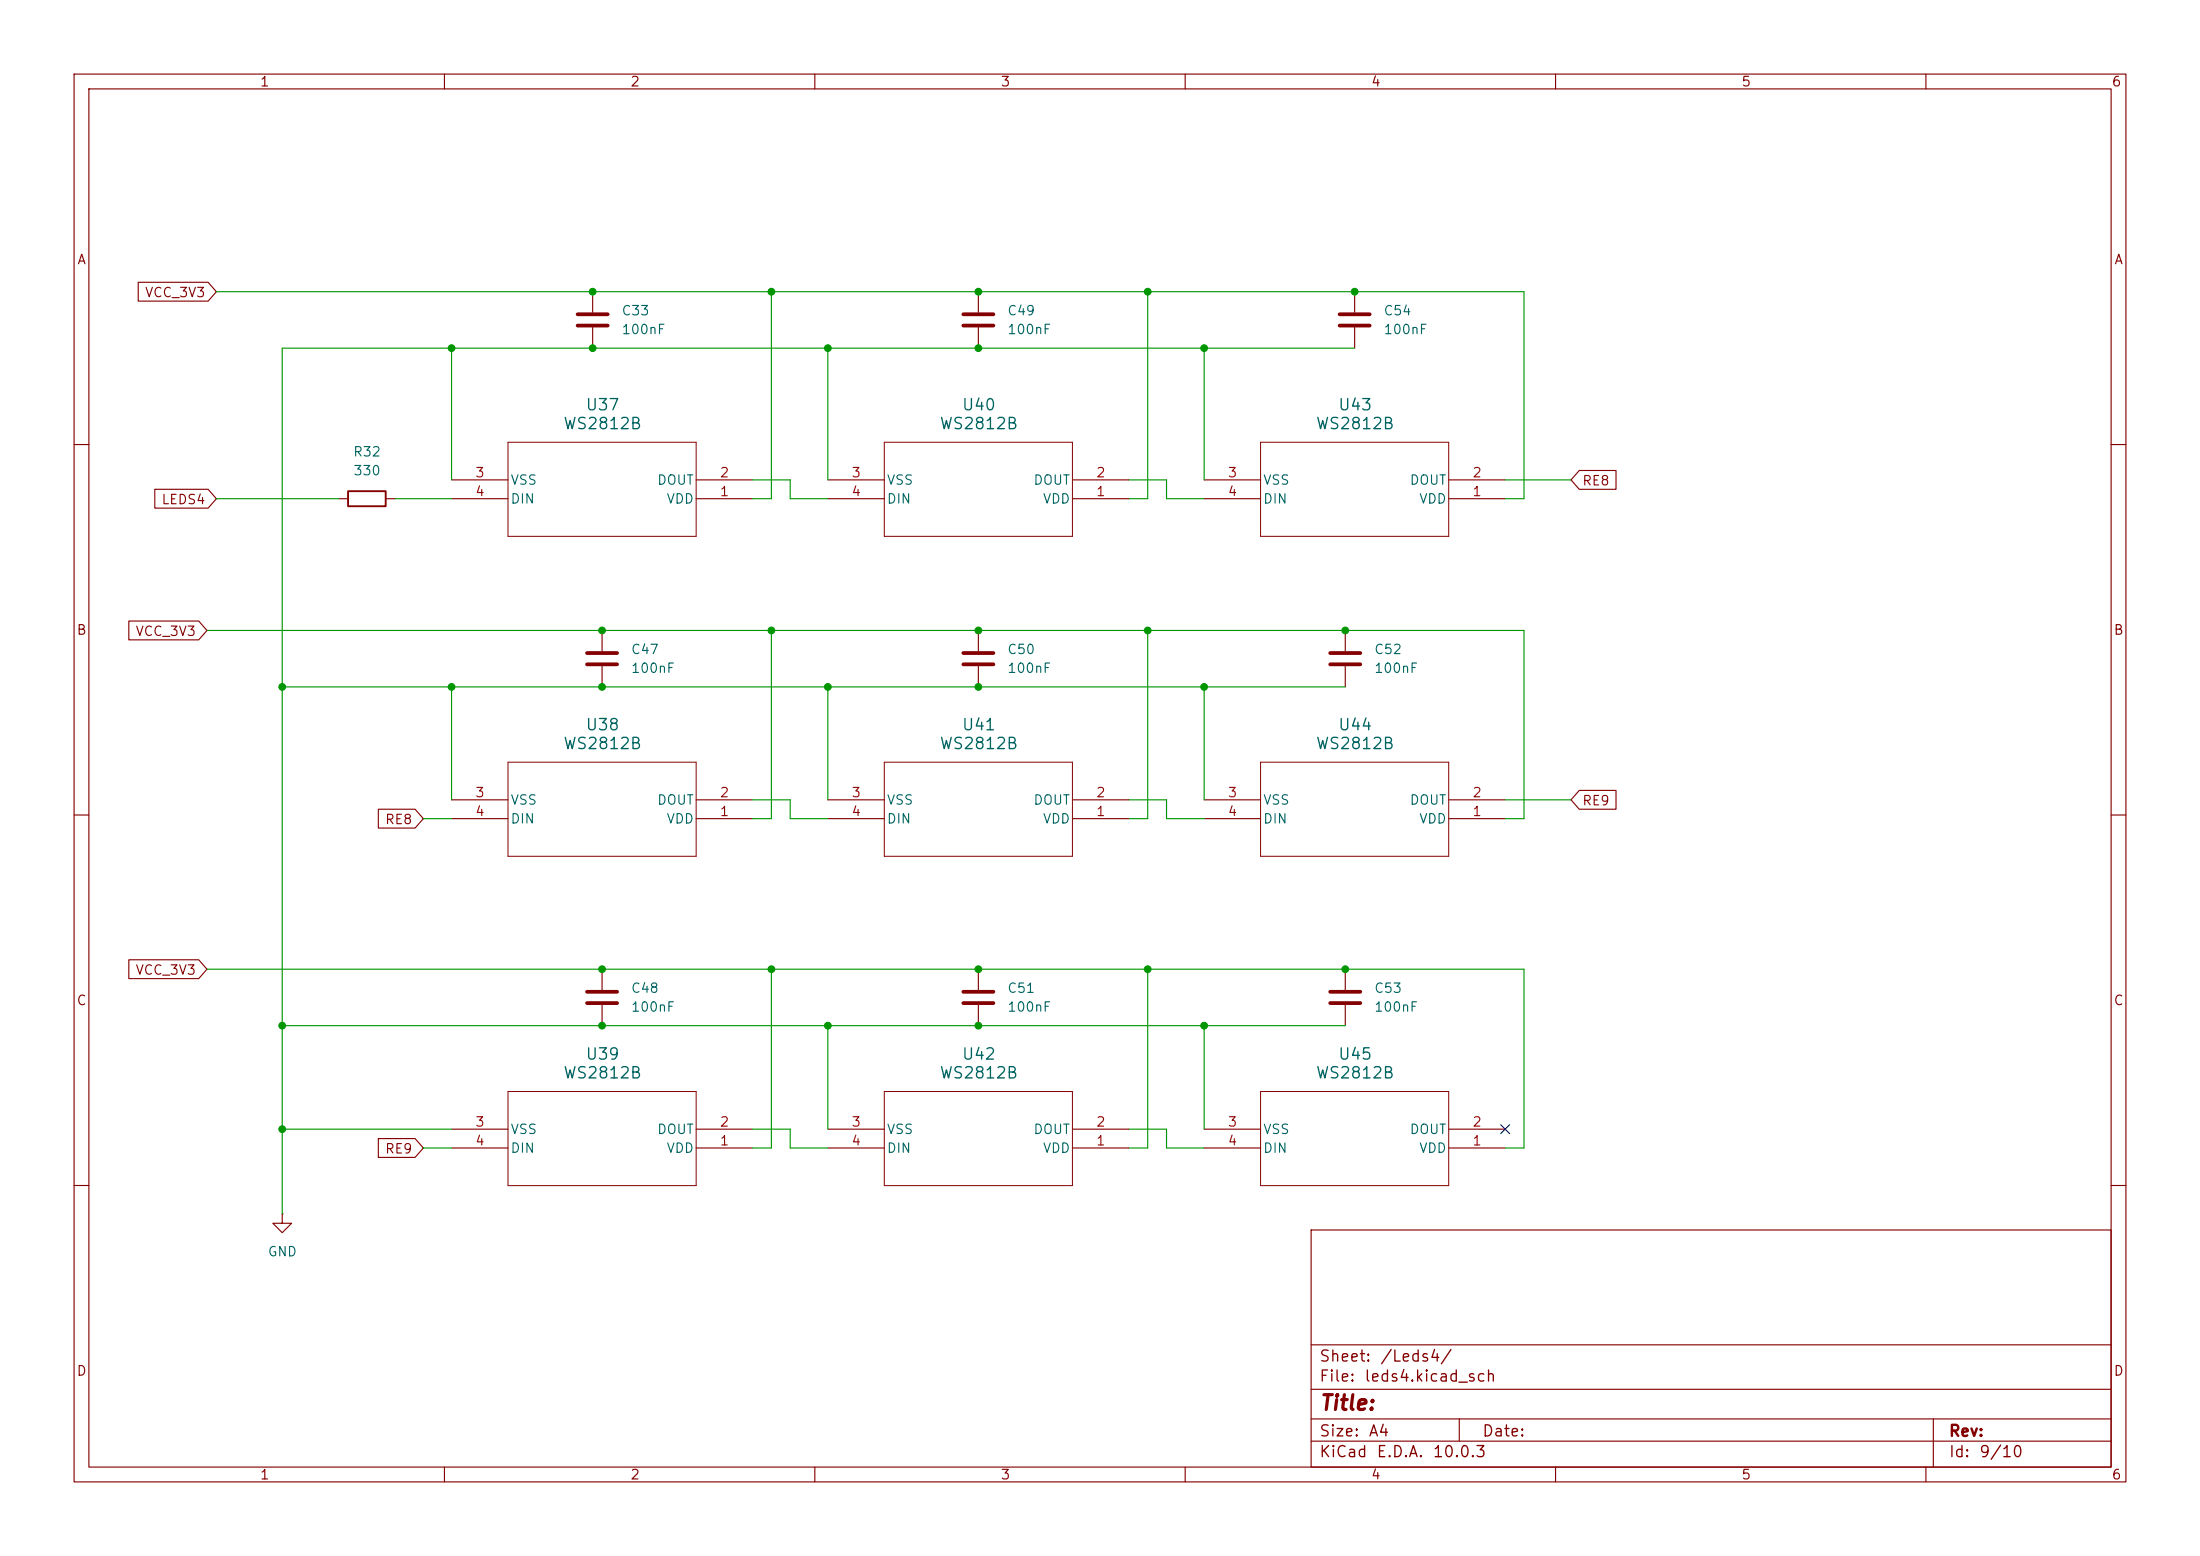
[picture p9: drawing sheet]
(kicad_sch
 (version 20260306)
 (generator "eeschema")
 (generator_version "10.0")
 (paper "A4")
 (lib_symbols
  (symbol "Device:C"
   (pin_numbers (hide yes))
   (pin_names
    (offset 0.254)) (exclude_from_sim no) (in_bom yes) (on_board yes)
   (in_pos_files yes)
   (duplicate_pin_numbers_are_jumpers no)
   (property "Reference" "C" (at 0.635 2.54 0) (show_name no) (do_not_autoplace no) (effects (font (size 1.27 1.27)) (justify left)))
   (property "Value" "C" (at 0.635 -2.54 0) (show_name no) (do_not_autoplace no) (effects (font (size 1.27 1.27)) (justify left)))
   (property "Footprint" "" (at 0.9652 -3.81 0) (show_name no) (do_not_autoplace no) (hide yes) (effects (font (size 1.27 1.27))))
   (property "Datasheet" "" (at 0 0 0) (show_name no) (do_not_autoplace no) (hide yes) (effects (font (size 1.27 1.27))))
   (property "Description" "Unpolarized capacitor" (at 0 0 0) (show_name no) (do_not_autoplace no) (hide yes) (effects (font (size 1.27 1.27))))
   (symbol "C_0_1"
    (polyline (pts (xy -2.032 0.762) (xy 2.032 0.762)) (stroke (width 0.508) (type default)) (fill (type none)))
    (polyline (pts (xy -2.032 -0.762) (xy 2.032 -0.762)) (stroke (width 0.508) (type default)) (fill (type none))))
   (symbol "C_1_1"
    (pin passive line (at 0 3.81 270) (length 2.794) (name "" (effects (font (size 1.27 1.27)))) (number "1" (effects (font (size 1.27 1.27)))))
    (pin passive line (at 0 -3.81 90) (length 2.794) (name "" (effects (font (size 1.27 1.27)))) (number "2" (effects (font (size 1.27 1.27))))))
   (embedded_fonts no))
  (symbol "Device:R"
   (pin_numbers (hide yes))
   (pin_names
    (offset 0)) (exclude_from_sim no) (in_bom yes) (on_board yes)
   (in_pos_files yes)
   (duplicate_pin_numbers_are_jumpers no)
   (property "Reference" "R" (at 2.032 0 90) (show_name no) (do_not_autoplace no) (effects (font (size 1.27 1.27))))
   (property "Value" "R" (at 0 0 90) (show_name no) (do_not_autoplace no) (effects (font (size 1.27 1.27))))
   (property "Footprint" "" (at -1.778 0 90) (show_name no) (do_not_autoplace no) (hide yes) (effects (font (size 1.27 1.27))))
   (property "Datasheet" "" (at 0 0 0) (show_name no) (do_not_autoplace no) (hide yes) (effects (font (size 1.27 1.27))))
   (property "Description" "Resistor" (at 0 0 0) (show_name no) (do_not_autoplace no) (hide yes) (effects (font (size 1.27 1.27))))
   (symbol "R_0_1"
    (rectangle (start -1.016 -2.54) (end 1.016 2.54) (stroke (width 0.254) (type default)) (fill (type none))))
   (symbol "R_1_1"
    (pin passive line (at 0 3.81 270) (length 1.27) (name "" (effects (font (size 1.27 1.27)))) (number "1" (effects (font (size 1.27 1.27)))))
    (pin passive line (at 0 -3.81 90) (length 1.27) (name "" (effects (font (size 1.27 1.27)))) (number "2" (effects (font (size 1.27 1.27))))))
   (embedded_fonts no))
  (symbol "WS2812_4Pin:WS2812B"
   (pin_names
    (offset 0.254)) (exclude_from_sim no) (in_bom yes) (on_board yes)
   (in_pos_files yes)
   (duplicate_pin_numbers_are_jumpers no)
   (property "Reference" "U" (at 20.32 10.16 0) (show_name no) (do_not_autoplace no) (effects (font (size 1.524 1.524))))
   (property "Value" "WS2812B" (at 20.32 7.62 0) (show_name no) (do_not_autoplace no) (effects (font (size 1.524 1.524))))
   (property "Footprint" "WS2812B_WDS" (at 0 0 0) (show_name no) (do_not_autoplace no) (hide yes) (effects (font (size 1.27 1.27)
    (italic yes))))
   (property "Datasheet" "WS2812B" (at 0 0 0) (show_name no) (do_not_autoplace no) (hide yes) (effects (font (size 1.27 1.27)
    (italic yes))))
   (property "Description" "" (at 0 0 0) (show_name no) (do_not_autoplace no) (hide yes) (effects (font (size 1.27 1.27))))
   (property "ki_locked" "" (at 0 0 0) (show_name no) (do_not_autoplace no) (effects (font (size 1.27 1.27))))
   (symbol "WS2812B_0_1"
    (polyline (pts (xy 7.62 5.08) (xy 7.62 -7.62)) (stroke (width 0.127) (type default)) (fill (type none)))
    (polyline (pts (xy 7.62 -7.62) (xy 33.02 -7.62)) (stroke (width 0.127) (type default)) (fill (type none)))
    (polyline (pts (xy 33.02 5.08) (xy 7.62 5.08)) (stroke (width 0.127) (type default)) (fill (type none)))
    (polyline (pts (xy 33.02 -7.62) (xy 33.02 5.08)) (stroke (width 0.127) (type default)) (fill (type none)))
    (pin power_in line (at 0 0 0) (length 7.62) (name "VDD" (effects (font (size 1.27 1.27)))) (number "1" (effects (font (size 1.27 1.27)))))
    (pin output line (at 0 -2.54 0) (length 7.62) (name "DOUT" (effects (font (size 1.27 1.27)))) (number "2" (effects (font (size 1.27 1.27)))))
    (pin power_out line (at 40.64 -2.54 180) (length 7.62) (name "VSS" (effects (font (size 1.27 1.27)))) (number "3" (effects (font (size 1.27 1.27)))))
    (pin input line (at 40.64 0 180) (length 7.62) (name "DIN" (effects (font (size 1.27 1.27)))) (number "4" (effects (font (size 1.27 1.27))))))
   (embedded_fonts no))
  (symbol "power:GND"
   (power global)
   (pin_numbers (hide yes))
   (pin_names
    (offset 0) (hide yes)) (exclude_from_sim no) (in_bom yes) (on_board yes)
   (in_pos_files yes)
   (duplicate_pin_numbers_are_jumpers no)
   (property "Reference" "#PWR" (at 0 -6.35 0) (show_name no) (do_not_autoplace no) (hide yes) (effects (font (size 1.27 1.27))))
   (property "Value" "GND" (at 0 -3.81 0) (show_name no) (do_not_autoplace no) (effects (font (size 1.27 1.27))))
   (property "Footprint" "" (at 0 0 0) (show_name no) (do_not_autoplace no) (hide yes) (effects (font (size 1.27 1.27))))
   (property "Datasheet" "" (at 0 0 0) (show_name no) (do_not_autoplace no) (hide yes) (effects (font (size 1.27 1.27))))
   (property "Description" "Power symbol creates a global label with name \"GND\" , ground" (at 0 0 0) (show_name no) (do_not_autoplace no) (hide yes) (effects (font (size 1.27 1.27))))
   (symbol "GND_0_1"
    (polyline (pts (xy 0 0) (xy 0 -1.27) (xy 1.27 -1.27) (xy 0 -2.54) (xy -1.27 -1.27) (xy 0 -1.27)) (stroke (width 0) (type default)) (fill (type none))))
   (symbol "GND_1_1"
    (pin power_in line (at 0 0 270) (length 0) (name "" (effects (font (size 1.27 1.27)))) (number "1" (effects (font (size 1.27 1.27))))))
   (embedded_fonts no)))
 (junction
  (at 132.08 46.99)
  (diameter 0)
  (color 0 0 0 0))
 (junction
  (at 162.56 92.71)
  (diameter 0)
  (color 0 0 0 0))
 (junction
  (at 60.96 46.99)
  (diameter 0)
  (color 0 0 0 0))
 (junction
  (at 132.08 85.09)
  (diameter 0)
  (color 0 0 0 0))
 (junction
  (at 132.08 130.81)
  (diameter 0)
  (color 0 0 0 0))
 (junction
  (at 60.96 92.71)
  (diameter 0)
  (color 0 0 0 0))
 (junction
  (at 81.28 92.71)
  (diameter 0)
  (color 0 0 0 0))
 (junction
  (at 38.1 152.4)
  (diameter 0)
  (color 0 0 0 0))
 (junction
  (at 111.76 46.99)
  (diameter 0)
  (color 0 0 0 0))
 (junction
  (at 181.61 130.81)
  (diameter 0)
  (color 0 0 0 0))
 (junction
  (at 162.56 46.99)
  (diameter 0)
  (color 0 0 0 0))
 (junction
  (at 38.1 92.71)
  (diameter 0)
  (color 0 0 0 0))
 (junction
  (at 81.28 130.81)
  (diameter 0)
  (color 0 0 0 0))
 (junction
  (at 38.1 138.43)
  (diameter 0)
  (color 0 0 0 0))
 (junction
  (at 111.76 138.43)
  (diameter 0)
  (color 0 0 0 0))
 (junction
  (at 132.08 39.37)
  (diameter 0)
  (color 0 0 0 0))
 (junction
  (at 111.76 92.71)
  (diameter 0)
  (color 0 0 0 0))
 (junction
  (at 132.08 92.71)
  (diameter 0)
  (color 0 0 0 0))
 (junction
  (at 104.14 85.09)
  (diameter 0)
  (color 0 0 0 0))
 (junction
  (at 181.61 85.09)
  (diameter 0)
  (color 0 0 0 0))
 (junction
  (at 81.28 138.43)
  (diameter 0)
  (color 0 0 0 0))
 (junction
  (at 104.14 130.81)
  (diameter 0)
  (color 0 0 0 0))
 (junction
  (at 104.14 39.37)
  (diameter 0)
  (color 0 0 0 0))
 (junction
  (at 154.94 85.09)
  (diameter 0)
  (color 0 0 0 0))
 (junction
  (at 154.94 130.81)
  (diameter 0)
  (color 0 0 0 0))
 (junction
  (at 162.56 138.43)
  (diameter 0)
  (color 0 0 0 0))
 (junction
  (at 132.08 138.43)
  (diameter 0)
  (color 0 0 0 0))
 (junction
  (at 80.01 46.99)
  (diameter 0)
  (color 0 0 0 0))
 (junction
  (at 154.94 39.37)
  (diameter 0)
  (color 0 0 0 0))
 (junction
  (at 80.01 39.37)
  (diameter 0)
  (color 0 0 0 0))
 (junction
  (at 81.28 85.09)
  (diameter 0)
  (color 0 0 0 0))
 (junction
  (at 182.88 39.37)
  (diameter 0)
  (color 0 0 0 0))
 (no_connect
  (at 203.2 152.4))
 (wire
  (pts (xy 157.48 67.31) (xy 162.56 67.31))
  (stroke (width 0) (type default)))
 (wire
  (pts (xy 157.48 154.94) (xy 162.56 154.94))
  (stroke (width 0) (type default)))
 (wire
  (pts (xy 38.1 92.71) (xy 38.1 138.43))
  (stroke (width 0) (type default)))
 (wire
  (pts (xy 162.56 138.43) (xy 181.61 138.43))
  (stroke (width 0) (type default)))
 (wire
  (pts (xy 106.68 152.4) (xy 106.68 154.94))
  (stroke (width 0) (type default)))
 (wire
  (pts (xy 38.1 163.83) (xy 38.1 152.4))
  (stroke (width 0) (type default)))
 (wire
  (pts (xy 154.94 39.37) (xy 154.94 67.31))
  (stroke (width 0) (type default)))
 (wire
  (pts (xy 80.01 39.37) (xy 104.14 39.37))
  (stroke (width 0) (type default)))
 (wire
  (pts (xy 152.4 67.31) (xy 154.94 67.31))
  (stroke (width 0) (type default)))
 (wire
  (pts (xy 38.1 46.99) (xy 60.96 46.99))
  (stroke (width 0) (type default)))
 (wire
  (pts (xy 205.74 130.81) (xy 181.61 130.81))
  (stroke (width 0) (type default)))
 (wire
  (pts (xy 81.28 85.09) (xy 104.14 85.09))
  (stroke (width 0) (type default)))
 (wire
  (pts (xy 111.76 92.71) (xy 132.08 92.71))
  (stroke (width 0) (type default)))
 (wire
  (pts (xy 104.14 67.31) (xy 101.6 67.31))
  (stroke (width 0) (type default)))
 (wire
  (pts (xy 132.08 138.43) (xy 162.56 138.43))
  (stroke (width 0) (type default)))
 (wire
  (pts (xy 157.48 110.49) (xy 162.56 110.49))
  (stroke (width 0) (type default)))
 (wire
  (pts (xy 132.08 92.71) (xy 162.56 92.71))
  (stroke (width 0) (type default)))
 (wire
  (pts (xy 106.68 67.31) (xy 111.76 67.31))
  (stroke (width 0) (type default)))
 (wire
  (pts (xy 205.74 110.49) (xy 205.74 85.09))
  (stroke (width 0) (type default)))
 (wire
  (pts (xy 154.94 85.09) (xy 154.94 110.49))
  (stroke (width 0) (type default)))
 (wire
  (pts (xy 104.14 154.94) (xy 104.14 130.81))
  (stroke (width 0) (type default)))
 (wire
  (pts (xy 152.4 107.95) (xy 157.48 107.95))
  (stroke (width 0) (type default)))
 (wire
  (pts (xy 205.74 85.09) (xy 181.61 85.09))
  (stroke (width 0) (type default)))
 (wire
  (pts (xy 132.08 85.09) (xy 154.94 85.09))
  (stroke (width 0) (type default)))
 (wire
  (pts (xy 152.4 152.4) (xy 157.48 152.4))
  (stroke (width 0) (type default)))
 (wire
  (pts (xy 152.4 64.77) (xy 157.48 64.77))
  (stroke (width 0) (type default)))
 (wire
  (pts (xy 104.14 85.09) (xy 132.08 85.09))
  (stroke (width 0) (type default)))
 (wire
  (pts (xy 38.1 138.43) (xy 81.28 138.43))
  (stroke (width 0) (type default)))
 (wire
  (pts (xy 154.94 154.94) (xy 154.94 130.81))
  (stroke (width 0) (type default)))
 (wire
  (pts (xy 38.1 152.4) (xy 60.96 152.4))
  (stroke (width 0) (type default)))
 (wire
  (pts (xy 81.28 130.81) (xy 104.14 130.81))
  (stroke (width 0) (type default)))
 (wire
  (pts (xy 81.28 92.71) (xy 111.76 92.71))
  (stroke (width 0) (type default)))
 (wire
  (pts (xy 27.94 130.81) (xy 81.28 130.81))
  (stroke (width 0) (type default)))
 (wire
  (pts (xy 104.14 110.49) (xy 101.6 110.49))
  (stroke (width 0) (type default)))
 (wire
  (pts (xy 111.76 46.99) (xy 132.08 46.99))
  (stroke (width 0) (type default)))
 (wire
  (pts (xy 106.68 107.95) (xy 106.68 110.49))
  (stroke (width 0) (type default)))
 (wire
  (pts (xy 101.6 64.77) (xy 106.68 64.77))
  (stroke (width 0) (type default)))
 (wire
  (pts (xy 162.56 92.71) (xy 162.56 107.95))
  (stroke (width 0) (type default)))
 (wire
  (pts (xy 203.2 110.49) (xy 205.74 110.49))
  (stroke (width 0) (type default)))
 (wire
  (pts (xy 205.74 39.37) (xy 205.74 67.31))
  (stroke (width 0) (type default)))
 (wire
  (pts (xy 132.08 130.81) (xy 154.94 130.81))
  (stroke (width 0) (type default)))
 (wire
  (pts (xy 157.48 107.95) (xy 157.48 110.49))
  (stroke (width 0) (type default)))
 (wire
  (pts (xy 154.94 39.37) (xy 182.88 39.37))
  (stroke (width 0) (type default)))
 (wire
  (pts (xy 162.56 46.99) (xy 182.88 46.99))
  (stroke (width 0) (type default)))
 (wire
  (pts (xy 38.1 152.4) (xy 38.1 138.43))
  (stroke (width 0) (type default)))
 (wire
  (pts (xy 38.1 92.71) (xy 60.96 92.71))
  (stroke (width 0) (type default)))
 (wire
  (pts (xy 106.68 110.49) (xy 111.76 110.49))
  (stroke (width 0) (type default)))
 (wire
  (pts (xy 104.14 85.09) (xy 104.14 110.49))
  (stroke (width 0) (type default)))
 (wire
  (pts (xy 132.08 39.37) (xy 154.94 39.37))
  (stroke (width 0) (type default)))
 (wire
  (pts (xy 111.76 46.99) (xy 111.76 64.77))
  (stroke (width 0) (type default)))
 (wire
  (pts (xy 203.2 154.94) (xy 205.74 154.94))
  (stroke (width 0) (type default)))
 (wire
  (pts (xy 111.76 138.43) (xy 111.76 152.4))
  (stroke (width 0) (type default)))
 (wire
  (pts (xy 29.21 39.37) (xy 80.01 39.37))
  (stroke (width 0) (type default)))
 (wire
  (pts (xy 132.08 46.99) (xy 162.56 46.99))
  (stroke (width 0) (type default)))
 (wire
  (pts (xy 60.96 92.71) (xy 81.28 92.71))
  (stroke (width 0) (type default)))
 (wire
  (pts (xy 104.14 130.81) (xy 132.08 130.81))
  (stroke (width 0) (type default)))
 (wire
  (pts (xy 81.28 138.43) (xy 111.76 138.43))
  (stroke (width 0) (type default)))
 (wire
  (pts (xy 101.6 107.95) (xy 106.68 107.95))
  (stroke (width 0) (type default)))
 (wire
  (pts (xy 60.96 46.99) (xy 80.01 46.99))
  (stroke (width 0) (type default)))
 (wire
  (pts (xy 162.56 92.71) (xy 181.61 92.71))
  (stroke (width 0) (type default)))
 (wire
  (pts (xy 38.1 92.71) (xy 38.1 46.99))
  (stroke (width 0) (type default)))
 (wire
  (pts (xy 80.01 46.99) (xy 111.76 46.99))
  (stroke (width 0) (type default)))
 (wire
  (pts (xy 111.76 138.43) (xy 132.08 138.43))
  (stroke (width 0) (type default)))
 (wire
  (pts (xy 154.94 130.81) (xy 181.61 130.81))
  (stroke (width 0) (type default)))
 (wire
  (pts (xy 157.48 64.77) (xy 157.48 67.31))
  (stroke (width 0) (type default)))
 (wire
  (pts (xy 101.6 154.94) (xy 104.14 154.94))
  (stroke (width 0) (type default)))
 (wire
  (pts (xy 203.2 107.95) (xy 212.09 107.95))
  (stroke (width 0) (type default)))
 (wire
  (pts (xy 104.14 39.37) (xy 104.14 67.31))
  (stroke (width 0) (type default)))
 (wire
  (pts (xy 60.96 46.99) (xy 60.96 64.77))
  (stroke (width 0) (type default)))
 (wire
  (pts (xy 29.21 67.31) (xy 45.72 67.31))
  (stroke (width 0) (type default)))
 (wire
  (pts (xy 182.88 39.37) (xy 205.74 39.37))
  (stroke (width 0) (type default)))
 (wire
  (pts (xy 203.2 64.77) (xy 212.09 64.77))
  (stroke (width 0) (type default)))
 (wire
  (pts (xy 203.2 67.31) (xy 205.74 67.31))
  (stroke (width 0) (type default)))
 (wire
  (pts (xy 57.15 110.49) (xy 60.96 110.49))
  (stroke (width 0) (type default)))
 (wire
  (pts (xy 106.68 154.94) (xy 111.76 154.94))
  (stroke (width 0) (type default)))
 (wire
  (pts (xy 53.34 67.31) (xy 60.96 67.31))
  (stroke (width 0) (type default)))
 (wire
  (pts (xy 57.15 154.94) (xy 60.96 154.94))
  (stroke (width 0) (type default)))
 (wire
  (pts (xy 111.76 92.71) (xy 111.76 107.95))
  (stroke (width 0) (type default)))
 (wire
  (pts (xy 60.96 92.71) (xy 60.96 107.95))
  (stroke (width 0) (type default)))
 (wire
  (pts (xy 162.56 46.99) (xy 162.56 64.77))
  (stroke (width 0) (type default)))
 (wire
  (pts (xy 154.94 85.09) (xy 181.61 85.09))
  (stroke (width 0) (type default)))
 (wire
  (pts (xy 154.94 110.49) (xy 152.4 110.49))
  (stroke (width 0) (type default)))
 (wire
  (pts (xy 205.74 130.81) (xy 205.74 154.94))
  (stroke (width 0) (type default)))
 (wire
  (pts (xy 104.14 39.37) (xy 132.08 39.37))
  (stroke (width 0) (type default)))
 (wire
  (pts (xy 27.94 85.09) (xy 81.28 85.09))
  (stroke (width 0) (type default)))
 (wire
  (pts (xy 106.68 64.77) (xy 106.68 67.31))
  (stroke (width 0) (type default)))
 (wire
  (pts (xy 101.6 152.4) (xy 106.68 152.4))
  (stroke (width 0) (type default)))
 (wire
  (pts (xy 157.48 152.4) (xy 157.48 154.94))
  (stroke (width 0) (type default)))
 (wire
  (pts (xy 162.56 138.43) (xy 162.56 152.4))
  (stroke (width 0) (type default)))
 (wire
  (pts (xy 154.94 154.94) (xy 152.4 154.94))
  (stroke (width 0) (type default)))
 (global_label "RE9"
  (shape input)
  (at 212.09 107.95 0)
  (fields_autoplaced yes)
  (effects (font (size 1.27 1.27)) (justify left))
  (property "Intersheetrefs" "${INTERSHEET_REFS}" (at 218.7037 107.95 0) (hide yes) (show_name no) (do_not_autoplace no) (effects (font (size 1.27 1.27)) (justify left))))
 (global_label "VCC_3V3"
  (shape input)
  (at 27.94 130.81 180)
  (fields_autoplaced yes)
  (effects (font (size 1.27 1.27)) (justify right))
  (property "Intersheetrefs" "${INTERSHEET_REFS}" (at 16.851 130.81 0) (hide yes) (show_name no) (do_not_autoplace no) (effects (font (size 1.27 1.27)) (justify right))))
 (global_label "VCC_3V3"
  (shape input)
  (at 29.21 39.37 180)
  (fields_autoplaced yes)
  (effects (font (size 1.27 1.27)) (justify right))
  (property "Intersheetrefs" "${INTERSHEET_REFS}" (at 18.121 39.37 0) (hide yes) (show_name no) (do_not_autoplace no) (effects (font (size 1.27 1.27)) (justify right))))
 (global_label "RE8"
  (shape input)
  (at 57.15 110.49 180)
  (fields_autoplaced yes)
  (effects (font (size 1.27 1.27)) (justify right))
  (property "Intersheetrefs" "${INTERSHEET_REFS}" (at 50.5363 110.49 0) (hide yes) (show_name no) (do_not_autoplace no) (effects (font (size 1.27 1.27)) (justify right))))
 (global_label "VCC_3V3"
  (shape input)
  (at 27.94 85.09 180)
  (fields_autoplaced yes)
  (effects (font (size 1.27 1.27)) (justify right))
  (property "Intersheetrefs" "${INTERSHEET_REFS}" (at 16.851 85.09 0) (hide yes) (show_name no) (do_not_autoplace no) (effects (font (size 1.27 1.27)) (justify right))))
 (global_label "RE9"
  (shape input)
  (at 57.15 154.94 180)
  (fields_autoplaced yes)
  (effects (font (size 1.27 1.27)) (justify right))
  (property "Intersheetrefs" "${INTERSHEET_REFS}" (at 50.5363 154.94 0) (hide yes) (show_name no) (do_not_autoplace no) (effects (font (size 1.27 1.27)) (justify right))))
 (global_label "RE8"
  (shape input)
  (at 212.09 64.77 0)
  (fields_autoplaced yes)
  (effects (font (size 1.27 1.27)) (justify left))
  (property "Intersheetrefs" "${INTERSHEET_REFS}" (at 218.7037 64.77 0) (hide yes) (show_name no) (do_not_autoplace no) (effects (font (size 1.27 1.27)) (justify left))))
 (global_label "LEDS4"
  (shape input)
  (at 29.21 67.31 180)
  (fields_autoplaced yes)
  (effects (font (size 1.27 1.27)) (justify right))
  (property "Intersheetrefs" "${INTERSHEET_REFS}" (at 20.3587 67.31 0) (hide yes) (show_name no) (do_not_autoplace no) (effects (font (size 1.27 1.27)) (justify right))))
 (symbol
  (lib_id "Device:C")
  (at 80.01 43.18 0)
  (unit 1)
  (body_style 1)
  (exclude_from_sim no)
  (in_bom yes)
  (on_board yes)
  (in_pos_files yes)
  (dnp no)
  (fields_autoplaced yes)
  (property "Reference" "C33" (at 83.82 41.9099 0) (show_name no) (do_not_autoplace no) (effects (font (size 1.27 1.27)) (justify left)))
  (property "Value" "100nF" (at 83.82 44.4499 0) (show_name no) (do_not_autoplace no) (effects (font (size 1.27 1.27)) (justify left)))
  (property "Footprint" "Capacitor_SMD:C_0603_1608Metric" (at 80.9752 46.99 0) (hide yes) (show_name no) (do_not_autoplace no) (effects (font (size 1.27 1.27))))
  (property "Datasheet" "" (at 80.01 43.18 0) (hide yes) (show_name no) (do_not_autoplace no) (effects (font (size 1.27 1.27))))
  (property "Description" "Unpolarized capacitor" (at 80.01 43.18 0) (hide yes) (show_name no) (do_not_autoplace no) (effects (font (size 1.27 1.27))))
  (pin "2")
  (pin "1"))
 (symbol
  (lib_id "WS2812_4Pin:WS2812B")
  (at 203.2 110.49 180)
  (unit 1)
  (body_style 1)
  (exclude_from_sim no)
  (in_bom yes)
  (on_board yes)
  (in_pos_files yes)
  (dnp no)
  (fields_autoplaced yes)
  (property "Reference" "U44" (at 182.88 97.79 0) (show_name no) (do_not_autoplace no) (effects (font (size 1.524 1.524))))
  (property "Value" "WS2812B" (at 182.88 100.33 0) (show_name no) (do_not_autoplace no) (effects (font (size 1.524 1.524))))
  (property "Footprint" "LED_SMD:WS2812B_WDS" (at 203.2 110.49 0) (hide yes) (show_name no) (do_not_autoplace no) (effects (font (size 1.27 1.27)
    (italic yes))))
  (property "Datasheet" "WS2812B" (at 203.2 110.49 0) (hide yes) (show_name no) (do_not_autoplace no) (effects (font (size 1.27 1.27)
    (italic yes))))
  (property "Description" "" (at 203.2 110.49 0) (hide yes) (show_name no) (do_not_autoplace no) (effects (font (size 1.27 1.27))))
  (pin "4")
  (pin "1")
  (pin "2")
  (pin "3"))
 (symbol
  (lib_id "WS2812_4Pin:WS2812B")
  (at 152.4 154.94 180)
  (unit 1)
  (body_style 1)
  (exclude_from_sim no)
  (in_bom yes)
  (on_board yes)
  (in_pos_files yes)
  (dnp no)
  (fields_autoplaced yes)
  (property "Reference" "U42" (at 132.08 142.24 0) (show_name no) (do_not_autoplace no) (effects (font (size 1.524 1.524))))
  (property "Value" "WS2812B" (at 132.08 144.78 0) (show_name no) (do_not_autoplace no) (effects (font (size 1.524 1.524))))
  (property "Footprint" "LED_SMD:WS2812B_WDS" (at 152.4 154.94 0) (hide yes) (show_name no) (do_not_autoplace no) (effects (font (size 1.27 1.27)
    (italic yes))))
  (property "Datasheet" "WS2812B" (at 152.4 154.94 0) (hide yes) (show_name no) (do_not_autoplace no) (effects (font (size 1.27 1.27)
    (italic yes))))
  (property "Description" "" (at 152.4 154.94 0) (hide yes) (show_name no) (do_not_autoplace no) (effects (font (size 1.27 1.27))))
  (pin "4")
  (pin "1")
  (pin "2")
  (pin "3"))
 (symbol
  (lib_id "WS2812_4Pin:WS2812B")
  (at 152.4 110.49 180)
  (unit 1)
  (body_style 1)
  (exclude_from_sim no)
  (in_bom yes)
  (on_board yes)
  (in_pos_files yes)
  (dnp no)
  (fields_autoplaced yes)
  (property "Reference" "U41" (at 132.08 97.79 0) (show_name no) (do_not_autoplace no) (effects (font (size 1.524 1.524))))
  (property "Value" "WS2812B" (at 132.08 100.33 0) (show_name no) (do_not_autoplace no) (effects (font (size 1.524 1.524))))
  (property "Footprint" "LED_SMD:WS2812B_WDS" (at 152.4 110.49 0) (hide yes) (show_name no) (do_not_autoplace no) (effects (font (size 1.27 1.27)
    (italic yes))))
  (property "Datasheet" "WS2812B" (at 152.4 110.49 0) (hide yes) (show_name no) (do_not_autoplace no) (effects (font (size 1.27 1.27)
    (italic yes))))
  (property "Description" "" (at 152.4 110.49 0) (hide yes) (show_name no) (do_not_autoplace no) (effects (font (size 1.27 1.27))))
  (pin "4")
  (pin "1")
  (pin "2")
  (pin "3"))
 (symbol
  (lib_id "Device:C")
  (at 132.08 43.18 0)
  (unit 1)
  (body_style 1)
  (exclude_from_sim no)
  (in_bom yes)
  (on_board yes)
  (in_pos_files yes)
  (dnp no)
  (fields_autoplaced yes)
  (property "Reference" "C49" (at 135.89 41.9099 0) (show_name no) (do_not_autoplace no) (effects (font (size 1.27 1.27)) (justify left)))
  (property "Value" "100nF" (at 135.89 44.4499 0) (show_name no) (do_not_autoplace no) (effects (font (size 1.27 1.27)) (justify left)))
  (property "Footprint" "Capacitor_SMD:C_0603_1608Metric" (at 133.0452 46.99 0) (hide yes) (show_name no) (do_not_autoplace no) (effects (font (size 1.27 1.27))))
  (property "Datasheet" "" (at 132.08 43.18 0) (hide yes) (show_name no) (do_not_autoplace no) (effects (font (size 1.27 1.27))))
  (property "Description" "Unpolarized capacitor" (at 132.08 43.18 0) (hide yes) (show_name no) (do_not_autoplace no) (effects (font (size 1.27 1.27))))
  (pin "2")
  (pin "1"))
 (symbol
  (lib_id "Device:C")
  (at 81.28 88.9 0)
  (unit 1)
  (body_style 1)
  (exclude_from_sim no)
  (in_bom yes)
  (on_board yes)
  (in_pos_files yes)
  (dnp no)
  (fields_autoplaced yes)
  (property "Reference" "C47" (at 85.09 87.6299 0) (show_name no) (do_not_autoplace no) (effects (font (size 1.27 1.27)) (justify left)))
  (property "Value" "100nF" (at 85.09 90.1699 0) (show_name no) (do_not_autoplace no) (effects (font (size 1.27 1.27)) (justify left)))
  (property "Footprint" "Capacitor_SMD:C_0603_1608Metric" (at 82.2452 92.71 0) (hide yes) (show_name no) (do_not_autoplace no) (effects (font (size 1.27 1.27))))
  (property "Datasheet" "" (at 81.28 88.9 0) (hide yes) (show_name no) (do_not_autoplace no) (effects (font (size 1.27 1.27))))
  (property "Description" "Unpolarized capacitor" (at 81.28 88.9 0) (hide yes) (show_name no) (do_not_autoplace no) (effects (font (size 1.27 1.27))))
  (pin "2")
  (pin "1"))
 (symbol
  (lib_id "WS2812_4Pin:WS2812B")
  (at 203.2 67.31 180)
  (unit 1)
  (body_style 1)
  (exclude_from_sim no)
  (in_bom yes)
  (on_board yes)
  (in_pos_files yes)
  (dnp no)
  (fields_autoplaced yes)
  (property "Reference" "U43" (at 182.88 54.61 0) (show_name no) (do_not_autoplace no) (effects (font (size 1.524 1.524))))
  (property "Value" "WS2812B" (at 182.88 57.15 0) (show_name no) (do_not_autoplace no) (effects (font (size 1.524 1.524))))
  (property "Footprint" "LED_SMD:WS2812B_WDS" (at 203.2 67.31 0) (hide yes) (show_name no) (do_not_autoplace no) (effects (font (size 1.27 1.27)
    (italic yes))))
  (property "Datasheet" "WS2812B" (at 203.2 67.31 0) (hide yes) (show_name no) (do_not_autoplace no) (effects (font (size 1.27 1.27)
    (italic yes))))
  (property "Description" "" (at 203.2 67.31 0) (hide yes) (show_name no) (do_not_autoplace no) (effects (font (size 1.27 1.27))))
  (pin "4")
  (pin "1")
  (pin "2")
  (pin "3"))
 (symbol
  (lib_id "Device:C")
  (at 132.08 88.9 0)
  (unit 1)
  (body_style 1)
  (exclude_from_sim no)
  (in_bom yes)
  (on_board yes)
  (in_pos_files yes)
  (dnp no)
  (fields_autoplaced yes)
  (property "Reference" "C50" (at 135.89 87.6299 0) (show_name no) (do_not_autoplace no) (effects (font (size 1.27 1.27)) (justify left)))
  (property "Value" "100nF" (at 135.89 90.1699 0) (show_name no) (do_not_autoplace no) (effects (font (size 1.27 1.27)) (justify left)))
  (property "Footprint" "Capacitor_SMD:C_0603_1608Metric" (at 133.0452 92.71 0) (hide yes) (show_name no) (do_not_autoplace no) (effects (font (size 1.27 1.27))))
  (property "Datasheet" "" (at 132.08 88.9 0) (hide yes) (show_name no) (do_not_autoplace no) (effects (font (size 1.27 1.27))))
  (property "Description" "Unpolarized capacitor" (at 132.08 88.9 0) (hide yes) (show_name no) (do_not_autoplace no) (effects (font (size 1.27 1.27))))
  (pin "2")
  (pin "1"))
 (symbol
  (lib_id "Device:C")
  (at 181.61 134.62 0)
  (unit 1)
  (body_style 1)
  (exclude_from_sim no)
  (in_bom yes)
  (on_board yes)
  (in_pos_files yes)
  (dnp no)
  (fields_autoplaced yes)
  (property "Reference" "C53" (at 185.42 133.3499 0) (show_name no) (do_not_autoplace no) (effects (font (size 1.27 1.27)) (justify left)))
  (property "Value" "100nF" (at 185.42 135.8899 0) (show_name no) (do_not_autoplace no) (effects (font (size 1.27 1.27)) (justify left)))
  (property "Footprint" "Capacitor_SMD:C_0603_1608Metric" (at 182.5752 138.43 0) (hide yes) (show_name no) (do_not_autoplace no) (effects (font (size 1.27 1.27))))
  (property "Datasheet" "" (at 181.61 134.62 0) (hide yes) (show_name no) (do_not_autoplace no) (effects (font (size 1.27 1.27))))
  (property "Description" "Unpolarized capacitor" (at 181.61 134.62 0) (hide yes) (show_name no) (do_not_autoplace no) (effects (font (size 1.27 1.27))))
  (pin "2")
  (pin "1"))
 (symbol
  (lib_id "power:GND")
  (at 38.1 163.83 0)
  (unit 1)
  (body_style 1)
  (exclude_from_sim no)
  (in_bom yes)
  (on_board yes)
  (in_pos_files yes)
  (dnp no)
  (fields_autoplaced yes)
  (property "Reference" "#PWR016" (at 38.1 170.18 0) (hide yes) (show_name no) (do_not_autoplace no) (effects (font (size 1.27 1.27))))
  (property "Value" "GND" (at 38.1 168.91 0) (show_name no) (do_not_autoplace no) (effects (font (size 1.27 1.27))))
  (property "Footprint" "" (at 38.1 163.83 0) (hide yes) (show_name no) (do_not_autoplace no) (effects (font (size 1.27 1.27))))
  (property "Datasheet" "" (at 38.1 163.83 0) (hide yes) (show_name no) (do_not_autoplace no) (effects (font (size 1.27 1.27))))
  (property "Description" "Power symbol creates a global label with name \"GND\" , ground" (at 38.1 163.83 0) (hide yes) (show_name no) (do_not_autoplace no) (effects (font (size 1.27 1.27))))
  (pin "1"))
 (symbol
  (lib_id "Device:C")
  (at 81.28 134.62 0)
  (unit 1)
  (body_style 1)
  (exclude_from_sim no)
  (in_bom yes)
  (on_board yes)
  (in_pos_files yes)
  (dnp no)
  (fields_autoplaced yes)
  (property "Reference" "C48" (at 85.09 133.3499 0) (show_name no) (do_not_autoplace no) (effects (font (size 1.27 1.27)) (justify left)))
  (property "Value" "100nF" (at 85.09 135.8899 0) (show_name no) (do_not_autoplace no) (effects (font (size 1.27 1.27)) (justify left)))
  (property "Footprint" "Capacitor_SMD:C_0603_1608Metric" (at 82.2452 138.43 0) (hide yes) (show_name no) (do_not_autoplace no) (effects (font (size 1.27 1.27))))
  (property "Datasheet" "" (at 81.28 134.62 0) (hide yes) (show_name no) (do_not_autoplace no) (effects (font (size 1.27 1.27))))
  (property "Description" "Unpolarized capacitor" (at 81.28 134.62 0) (hide yes) (show_name no) (do_not_autoplace no) (effects (font (size 1.27 1.27))))
  (pin "2")
  (pin "1"))
 (symbol
  (lib_id "Device:C")
  (at 132.08 134.62 0)
  (unit 1)
  (body_style 1)
  (exclude_from_sim no)
  (in_bom yes)
  (on_board yes)
  (in_pos_files yes)
  (dnp no)
  (fields_autoplaced yes)
  (property "Reference" "C51" (at 135.89 133.3499 0) (show_name no) (do_not_autoplace no) (effects (font (size 1.27 1.27)) (justify left)))
  (property "Value" "100nF" (at 135.89 135.8899 0) (show_name no) (do_not_autoplace no) (effects (font (size 1.27 1.27)) (justify left)))
  (property "Footprint" "Capacitor_SMD:C_0603_1608Metric" (at 133.0452 138.43 0) (hide yes) (show_name no) (do_not_autoplace no) (effects (font (size 1.27 1.27))))
  (property "Datasheet" "" (at 132.08 134.62 0) (hide yes) (show_name no) (do_not_autoplace no) (effects (font (size 1.27 1.27))))
  (property "Description" "Unpolarized capacitor" (at 132.08 134.62 0) (hide yes) (show_name no) (do_not_autoplace no) (effects (font (size 1.27 1.27))))
  (pin "2")
  (pin "1"))
 (symbol
  (lib_id "WS2812_4Pin:WS2812B")
  (at 101.6 110.49 180)
  (unit 1)
  (body_style 1)
  (exclude_from_sim no)
  (in_bom yes)
  (on_board yes)
  (in_pos_files yes)
  (dnp no)
  (fields_autoplaced yes)
  (property "Reference" "U38" (at 81.28 97.79 0) (show_name no) (do_not_autoplace no) (effects (font (size 1.524 1.524))))
  (property "Value" "WS2812B" (at 81.28 100.33 0) (show_name no) (do_not_autoplace no) (effects (font (size 1.524 1.524))))
  (property "Footprint" "LED_SMD:WS2812B_WDS" (at 101.6 110.49 0) (hide yes) (show_name no) (do_not_autoplace no) (effects (font (size 1.27 1.27)
    (italic yes))))
  (property "Datasheet" "WS2812B" (at 101.6 110.49 0) (hide yes) (show_name no) (do_not_autoplace no) (effects (font (size 1.27 1.27)
    (italic yes))))
  (property "Description" "" (at 101.6 110.49 0) (hide yes) (show_name no) (do_not_autoplace no) (effects (font (size 1.27 1.27))))
  (pin "4")
  (pin "1")
  (pin "2")
  (pin "3"))
 (symbol
  (lib_id "WS2812_4Pin:WS2812B")
  (at 203.2 154.94 180)
  (unit 1)
  (body_style 1)
  (exclude_from_sim no)
  (in_bom yes)
  (on_board yes)
  (in_pos_files yes)
  (dnp no)
  (fields_autoplaced yes)
  (property "Reference" "U45" (at 182.88 142.24 0) (show_name no) (do_not_autoplace no) (effects (font (size 1.524 1.524))))
  (property "Value" "WS2812B" (at 182.88 144.78 0) (show_name no) (do_not_autoplace no) (effects (font (size 1.524 1.524))))
  (property "Footprint" "LED_SMD:WS2812B_WDS" (at 203.2 154.94 0) (hide yes) (show_name no) (do_not_autoplace no) (effects (font (size 1.27 1.27)
    (italic yes))))
  (property "Datasheet" "WS2812B" (at 203.2 154.94 0) (hide yes) (show_name no) (do_not_autoplace no) (effects (font (size 1.27 1.27)
    (italic yes))))
  (property "Description" "" (at 203.2 154.94 0) (hide yes) (show_name no) (do_not_autoplace no) (effects (font (size 1.27 1.27))))
  (pin "4")
  (pin "1")
  (pin "2")
  (pin "3"))
 (symbol
  (lib_id "Device:C")
  (at 182.88 43.18 0)
  (unit 1)
  (body_style 1)
  (exclude_from_sim no)
  (in_bom yes)
  (on_board yes)
  (in_pos_files yes)
  (dnp no)
  (fields_autoplaced yes)
  (property "Reference" "C54" (at 186.69 41.9099 0) (show_name no) (do_not_autoplace no) (effects (font (size 1.27 1.27)) (justify left)))
  (property "Value" "100nF" (at 186.69 44.4499 0) (show_name no) (do_not_autoplace no) (effects (font (size 1.27 1.27)) (justify left)))
  (property "Footprint" "Capacitor_SMD:C_0603_1608Metric" (at 183.8452 46.99 0) (hide yes) (show_name no) (do_not_autoplace no) (effects (font (size 1.27 1.27))))
  (property "Datasheet" "" (at 182.88 43.18 0) (hide yes) (show_name no) (do_not_autoplace no) (effects (font (size 1.27 1.27))))
  (property "Description" "Unpolarized capacitor" (at 182.88 43.18 0) (hide yes) (show_name no) (do_not_autoplace no) (effects (font (size 1.27 1.27))))
  (pin "2")
  (pin "1"))
 (symbol
  (lib_id "WS2812_4Pin:WS2812B")
  (at 101.6 67.31 180)
  (unit 1)
  (body_style 1)
  (exclude_from_sim no)
  (in_bom yes)
  (on_board yes)
  (in_pos_files yes)
  (dnp no)
  (fields_autoplaced yes)
  (property "Reference" "U37" (at 81.28 54.61 0) (show_name no) (do_not_autoplace no) (effects (font (size 1.524 1.524))))
  (property "Value" "WS2812B" (at 81.28 57.15 0) (show_name no) (do_not_autoplace no) (effects (font (size 1.524 1.524))))
  (property "Footprint" "LED_SMD:WS2812B_WDS" (at 101.6 67.31 0) (hide yes) (show_name no) (do_not_autoplace no) (effects (font (size 1.27 1.27)
    (italic yes))))
  (property "Datasheet" "WS2812B" (at 101.6 67.31 0) (hide yes) (show_name no) (do_not_autoplace no) (effects (font (size 1.27 1.27)
    (italic yes))))
  (property "Description" "" (at 101.6 67.31 0) (hide yes) (show_name no) (do_not_autoplace no) (effects (font (size 1.27 1.27))))
  (pin "4")
  (pin "1")
  (pin "2")
  (pin "3"))
 (symbol
  (lib_id "Device:C")
  (at 181.61 88.9 0)
  (unit 1)
  (body_style 1)
  (exclude_from_sim no)
  (in_bom yes)
  (on_board yes)
  (in_pos_files yes)
  (dnp no)
  (fields_autoplaced yes)
  (property "Reference" "C52" (at 185.42 87.6299 0) (show_name no) (do_not_autoplace no) (effects (font (size 1.27 1.27)) (justify left)))
  (property "Value" "100nF" (at 185.42 90.1699 0) (show_name no) (do_not_autoplace no) (effects (font (size 1.27 1.27)) (justify left)))
  (property "Footprint" "Capacitor_SMD:C_0603_1608Metric" (at 182.5752 92.71 0) (hide yes) (show_name no) (do_not_autoplace no) (effects (font (size 1.27 1.27))))
  (property "Datasheet" "" (at 181.61 88.9 0) (hide yes) (show_name no) (do_not_autoplace no) (effects (font (size 1.27 1.27))))
  (property "Description" "Unpolarized capacitor" (at 181.61 88.9 0) (hide yes) (show_name no) (do_not_autoplace no) (effects (font (size 1.27 1.27))))
  (pin "2")
  (pin "1"))
 (symbol
  (lib_id "Device:R")
  (at 49.53 67.31 90)
  (unit 1)
  (body_style 1)
  (exclude_from_sim no)
  (in_bom yes)
  (on_board yes)
  (in_pos_files yes)
  (dnp no)
  (fields_autoplaced yes)
  (property "Reference" "R32" (at 49.53 60.96 90) (show_name no) (do_not_autoplace no) (effects (font (size 1.27 1.27))))
  (property "Value" "330" (at 49.53 63.5 90) (show_name no) (do_not_autoplace no) (effects (font (size 1.27 1.27))))
  (property "Footprint" "Resistor_SMD:R_0603_1608Metric" (at 49.53 69.088 90) (hide yes) (show_name no) (do_not_autoplace no) (effects (font (size 1.27 1.27))))
  (property "Datasheet" "" (at 49.53 67.31 0) (hide yes) (show_name no) (do_not_autoplace no) (effects (font (size 1.27 1.27))))
  (property "Description" "Resistor" (at 49.53 67.31 0) (hide yes) (show_name no) (do_not_autoplace no) (effects (font (size 1.27 1.27))))
  (pin "2")
  (pin "1"))
 (symbol
  (lib_id "WS2812_4Pin:WS2812B")
  (at 101.6 154.94 180)
  (unit 1)
  (body_style 1)
  (exclude_from_sim no)
  (in_bom yes)
  (on_board yes)
  (in_pos_files yes)
  (dnp no)
  (fields_autoplaced yes)
  (property "Reference" "U39" (at 81.28 142.24 0) (show_name no) (do_not_autoplace no) (effects (font (size 1.524 1.524))))
  (property "Value" "WS2812B" (at 81.28 144.78 0) (show_name no) (do_not_autoplace no) (effects (font (size 1.524 1.524))))
  (property "Footprint" "LED_SMD:WS2812B_WDS" (at 101.6 154.94 0) (hide yes) (show_name no) (do_not_autoplace no) (effects (font (size 1.27 1.27)
    (italic yes))))
  (property "Datasheet" "WS2812B" (at 101.6 154.94 0) (hide yes) (show_name no) (do_not_autoplace no) (effects (font (size 1.27 1.27)
    (italic yes))))
  (property "Description" "" (at 101.6 154.94 0) (hide yes) (show_name no) (do_not_autoplace no) (effects (font (size 1.27 1.27))))
  (pin "4")
  (pin "1")
  (pin "2")
  (pin "3"))
 (symbol
  (lib_id "WS2812_4Pin:WS2812B")
  (at 152.4 67.31 180)
  (unit 1)
  (body_style 1)
  (exclude_from_sim no)
  (in_bom yes)
  (on_board yes)
  (in_pos_files yes)
  (dnp no)
  (fields_autoplaced yes)
  (property "Reference" "U40" (at 132.08 54.61 0) (show_name no) (do_not_autoplace no) (effects (font (size 1.524 1.524))))
  (property "Value" "WS2812B" (at 132.08 57.15 0) (show_name no) (do_not_autoplace no) (effects (font (size 1.524 1.524))))
  (property "Footprint" "LED_SMD:WS2812B_WDS" (at 152.4 67.31 0) (hide yes) (show_name no) (do_not_autoplace no) (effects (font (size 1.27 1.27)
    (italic yes))))
  (property "Datasheet" "WS2812B" (at 152.4 67.31 0) (hide yes) (show_name no) (do_not_autoplace no) (effects (font (size 1.27 1.27)
    (italic yes))))
  (property "Description" "" (at 152.4 67.31 0) (hide yes) (show_name no) (do_not_autoplace no) (effects (font (size 1.27 1.27))))
  (pin "4")
  (pin "1")
  (pin "2")
  (pin "3")))
